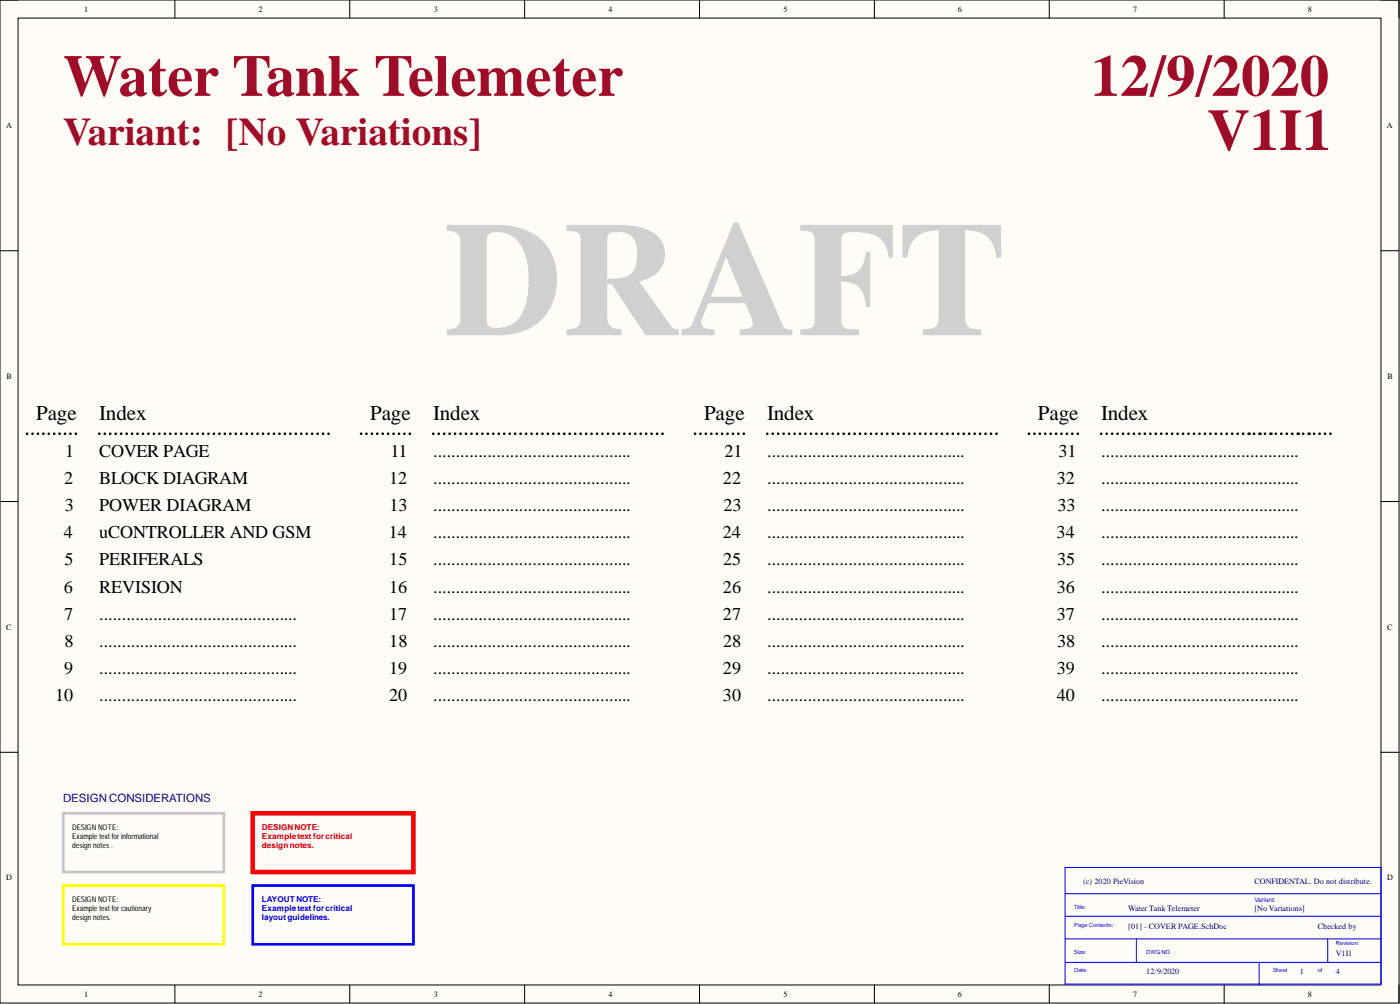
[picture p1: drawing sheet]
<svg xmlns="http://www.w3.org/2000/svg" width="393mm" height="282mm" viewBox="0 0 393 282" stroke-linecap="round" stroke-linejoin="round" font-family="sans-serif">
<path d="M0 0h393.1v281.6h-393.1z" fill-rule="evenodd" fill="#fffcf8"/>
<path d="M0 0h393.1v281.6h-393.1z" fill="none" stroke="#000" stroke-width=".28"/>
<path d="M5.1 5.1h382.9v271.4h-382.9z" fill-rule="evenodd" fill="#fffcf8"/>
<g fill="none" stroke="#000" stroke-width=".28">
<path d="M0 0h5.1M5.1 5.1h382.9v271.4h-382.9zM49.1 0v5.1M98.3 0v5.1M147.4 0v5.1M196.5 0v5.1M245.7 0v5.1M294.8 0v5.1M343.9 0v5.1M388 0h5.1v5.1M0 70.4h5.1M388 70.4h5.1"/>
<path d="M0 140.8h5.1M388 140.8h5.1M0 211.2h5.1M388 211.2h5.1M49.1 276.5v5.1M98.3 276.5v5.1M147.4 276.5v5.1M196.5 276.5v5.1M245.7 276.5v5.1M294.8 276.5v5.1M343.9 276.5v5.1M393.1 276.5v5.1"/>
</g>
<path d="M299.2 243.6h88.8v32.7h-88.8zM299.2 250.9h88.8M299.5 257.3h88.5M299.2 263.6h88.8M299.5 270.2h88.5M319.3 263.6v6.6M353.8 270.2v6.3M373 263.6v6.6" fill="none" stroke="#00f" stroke-width=".28"/>
<g fill="none" stroke="#000" stroke-width=".76">
<path d="M7.6 121.8h.1M9.1 121.8h.1M10.7 121.8h.1M12.2 121.8h.1M13.7 121.8h.1M15.2 121.8h.1M16.7 121.8h.1M18.3 121.8h.1M19.8 121.8h.1M21.3 121.8h.1M27.9 121.8h.1M29.4 121.8h.1"/>
<path d="M31 121.8h.1M32.5 121.8h.1M34 121.8h.1M35.6 121.8h.1M37.1 121.8h.1M38.6 121.8h.1M40.2 121.8h.1M41.7 121.8h.1M43.2 121.8h.1M44.8 121.8h.1M46.3 121.8h.1M47.8 121.8h.1"/>
<path d="M49.4 121.8h.1M50.9 121.8h.1M52.4 121.8h.1M54 121.8h.1M55.5 121.8h.1M57 121.8h.1M58.6 121.8h.1M60.1 121.8h.1M61.6 121.8h.1M63.2 121.8h.1M64.7 121.8h.1M66.2 121.8h.1"/>
<path d="M67.8 121.8h.1M69.3 121.8h.1M70.8 121.8h.1M72.4 121.8h.1M73.9 121.8h.1M75.4 121.8h.1M77 121.8h.1M78.5 121.8h.1M80 121.8h.1M81.6 121.8h.1M83.1 121.8h.1M84.6 121.8h.1"/>
<path d="M86.2 121.8h.1M87.7 121.8h.1M89.2 121.8h.1M90.8 121.8h.1M92.3 121.8h.1M101.4 121.8h.1M103 121.8h.1M104.5 121.8h.1M106 121.8h.1M107.5 121.8h.1M109 121.8h.1M110.6 121.8h.1"/>
<path d="M112.1 121.8h.1M113.6 121.8h.1M115.1 121.8h.1M121.7 121.8h.1M123.3 121.8h.1M124.8 121.8h.1M126.3 121.8h.1M127.9 121.8h.1M129.4 121.8h.1M130.9 121.8h.1M132.5 121.8h.1M134 121.8h.1"/>
<path d="M135.5 121.8h.1M137.1 121.8h.1M138.6 121.8h.1M140.1 121.8h.1M141.7 121.8h.1M143.2 121.8h.1M144.7 121.8h.1M146.3 121.8h.1M147.8 121.8h.1M149.3 121.8h.1M150.9 121.8h.1M152.4 121.8h.1"/>
<path d="M153.9 121.8h.1M155.5 121.8h.1M157 121.8h.1M158.5 121.8h.1M160.1 121.8h.1M161.6 121.8h.1M163.1 121.8h.1M164.7 121.8h.1M166.2 121.8h.1M167.7 121.8h.1M169.3 121.8h.1M170.8 121.8h.1"/>
<path d="M172.3 121.8h.1M173.9 121.8h.1M175.4 121.8h.1M176.9 121.8h.1M178.5 121.8h.1M180 121.8h.1M181.5 121.8h.1M183.1 121.8h.1M184.6 121.8h.1M186.1 121.8h.1M195.3 121.8h.1M196.8 121.8h.1"/>
<path d="M198.3 121.8h.1M199.8 121.8h.1M201.4 121.8h.1M202.9 121.8h.1M204.4 121.8h.1M205.9 121.8h.1M207.4 121.8h.1M209 121.8h.1M215.6 121.8h.1M217.1 121.8h.1M218.6 121.8h.1M220.2 121.8h.1"/>
<path d="M221.7 121.8h.1M223.2 121.8h.1M224.8 121.8h.1M226.3 121.8h.1M227.8 121.8h.1M229.4 121.8h.1M230.9 121.8h.1M232.4 121.8h.1M234 121.8h.1M235.5 121.8h.1M237 121.8h.1M238.6 121.8h.1"/>
<path d="M240.1 121.8h.1M241.6 121.8h.1M243.2 121.8h.1M244.7 121.8h.1M246.2 121.8h.1M247.8 121.8h.1M249.3 121.8h.1M250.8 121.8h.1M252.4 121.8h.1M253.9 121.8h.1M255.4 121.8h.1M257 121.8h.1"/>
<path d="M258.5 121.8h.1M260 121.8h.1M261.6 121.8h.1M263.1 121.8h.1M264.6 121.8h.1M266.2 121.8h.1M267.7 121.8h.1M269.2 121.8h.1M270.8 121.8h.1M272.3 121.8h.1M273.8 121.8h.1M275.4 121.8h.1"/>
<path d="M276.9 121.8h.1M278.4 121.8h.1M280 121.8h.1M289.1 121.8h.1M290.6 121.8h.1M292.1 121.8h.1M293.7 121.8h.1M295.2 121.8h.1M296.7 121.8h.1M298.2 121.8h.1M299.8 121.8h.1M301.3 121.8h.1"/>
<path d="M302.8 121.8h.1M309.4 121.8h.1M310.9 121.8h.1M312.5 121.8h.1M314 121.8h.1M315.5 121.8h.1M317.1 121.8h.1M318.6 121.8h.1M320.1 121.8h.1M321.7 121.8h.1M323.2 121.8h.1M324.7 121.8h.1"/>
<path d="M326.3 121.8h.1M327.8 121.8h.1M329.3 121.8h.1M330.9 121.8h.1M332.4 121.8h.1M333.9 121.8h.1M335.5 121.8h.1M337 121.8h.1M338.5 121.8h.1M340.1 121.8h.1M341.6 121.8h.1M343.1 121.8h.1"/>
<path d="M344.7 121.8h.1M346.2 121.8h.1M347.7 121.8h.1M349.3 121.8h.1M352.3 121.8h.1M355.4 121.8h.1M358.5 121.8h.1M360 121.8h.1M361.5 121.8h.1M363.1 121.8h.1M366.1 121.8h.1M369.2 121.8h.1"/>
<path d="M370.7 121.8h.1M372.3 121.8h.1M373.8 121.8h.1"/>
</g>
<g fill="#000">
<circle cx="350.8" cy="121.8" r=".38"/>
<circle cx="353.9" cy="121.8" r=".38"/>
<circle cx="356.9" cy="121.8" r=".38"/>
<circle cx="364.6" cy="121.8" r=".38"/>
<circle cx="367.7" cy="121.8" r=".38"/>
</g>
<path d="M17.8 228.3h45.1v16.5h-45.1z" fill="none" stroke="#c6c3c6" stroke-width=".76"/>
<path d="M17.8 248.6h45.1v16.5h-45.1z" fill="none" stroke="#ff0" stroke-width=".76"/>
<path d="M71 228.3h45.1v16.5h-45.1z" fill="none" stroke="#f00" stroke-width="1.3"/>
<path d="M71 248.6h45.1v16.5h-45.1z" fill="none" stroke="#00f" stroke-width=".76"/>
<text font-size="45.8" fill="#d0d0d0" x="124.9" y="94.1">DRAFT</text>
<g font-size="16.5" fill="#9e0e29">
<text x="17.8" y="26.9">Water Tank Telemeter</text>
<text x="306.5" y="26.9">12/9/2020</text>
<text x="339.2" y="42.1">V1I1</text>
</g>
<text font-size="11" fill="#9e0e29" x="17.8" y="40.8">Variant: [No Variations]</text>
<g font-size="5.9">
<text x="10.1" y="118">Page</text>
<text x="27.9" y="118">Index</text>
<text x="104" y="118">Page</text>
<text x="121.7" y="118">Index</text>
<text x="197.8" y="118">Page</text>
<text x="215.6" y="118">Index</text>
<text x="291.6" y="118">Page</text>
<text x="309.4" y="118">Index</text>
</g>
<g font-size="5.1">
<text x="18.3" y="128.3">1</text>
<text x="27.9" y="128.3">COVER PAGE</text>
<text x="109.7" y="128.3">11</text>
<text x="121.7" y="128.3">............................................</text>
<text x="203.6" y="128.3">21</text>
<text x="215.6" y="128.3">............................................</text>
<text x="297.4" y="128.3">31</text>
<text x="309.4" y="128.3">............................................</text>
<text x="18" y="135.9">2</text>
<text x="27.9" y="135.9">BLOCK DIAGRAM</text>
<text x="109.3" y="135.9">12</text>
<text x="121.7" y="135.9">............................................</text>
<text x="203.1" y="135.9">22</text>
<text x="215.6" y="135.9">............................................</text>
<text x="297" y="135.9">32</text>
<text x="309.4" y="135.9">............................................</text>
<text x="18.2" y="143.5">3</text>
<text x="27.9" y="143.5">POWER DIAGRAM</text>
<text x="109.5" y="143.5">13</text>
<text x="121.7" y="143.5">............................................</text>
<text x="203.3" y="143.5">23</text>
<text x="215.6" y="143.5">............................................</text>
<text x="297.1" y="143.5">33</text>
<text x="309.4" y="143.5">............................................</text>
<text x="17.9" y="151.1">4</text>
<text x="27.9" y="151.1">uCONTROLLER AND GSM</text>
<text x="109.2" y="151.1">14</text>
<text x="121.7" y="151.1">............................................</text>
<text x="203" y="151.1">24</text>
<text x="215.6" y="151.1">............................................</text>
<text x="296.9" y="151.1">34</text>
<text x="309.4" y="151.1">............................................</text>
<text x="18.1" y="158.7">5</text>
<text x="27.9" y="158.7">PERIFERALS</text>
<text x="109.4" y="158.7">15</text>
<text x="121.7" y="158.7">............................................</text>
<text x="203.2" y="158.7">25</text>
<text x="215.6" y="158.7">............................................</text>
<text x="297" y="158.7">35</text>
<text x="309.4" y="158.7">............................................</text>
<text x="17.9" y="166.3">6</text>
<text x="27.9" y="166.3">REVISION</text>
<text x="109.3" y="166.3">16</text>
<text x="121.7" y="166.3">............................................</text>
<text x="203.1" y="166.3">26</text>
<text x="215.6" y="166.3">............................................</text>
<text x="297" y="166.3">36</text>
<text x="309.4" y="166.3">............................................</text>
<text x="18" y="174">7</text>
<text x="27.9" y="174">............................................</text>
<text x="109.3" y="174">17</text>
<text x="121.7" y="174">............................................</text>
<text x="203.1" y="174">27</text>
<text x="215.6" y="174">............................................</text>
<text x="297" y="174">37</text>
<text x="309.4" y="174">............................................</text>
<text x="18.1" y="181.6">8</text>
<text x="27.9" y="181.6">............................................</text>
<text x="109.4" y="181.6">18</text>
<text x="121.7" y="181.6">............................................</text>
<text x="203.2" y="181.6">28</text>
<text x="215.6" y="181.6">............................................</text>
<text x="297" y="181.6">38</text>
<text x="309.4" y="181.6">............................................</text>
<text x="18" y="189.2">9</text>
<text x="27.9" y="189.2">............................................</text>
<text x="109.3" y="189.2">19</text>
<text x="121.7" y="189.2">............................................</text>
<text x="203.1" y="189.2">29</text>
<text x="215.6" y="189.2">............................................</text>
<text x="297" y="189.2">39</text>
<text x="309.4" y="189.2">............................................</text>
<text x="15.5" y="196.8">10</text>
<text x="27.9" y="196.8">............................................</text>
<text x="109.3" y="196.8">20</text>
<text x="121.7" y="196.8">............................................</text>
<text x="203.1" y="196.8">30</text>
<text x="215.6" y="196.8">............................................</text>
<text x="297" y="196.8">40</text>
<text x="309.4" y="196.8">............................................</text>
</g>
<text font-size="3.2" fill="#000080" x="17.8" y="225.1">DESIGN CONSIDERATIONS</text>
<g font-size="2.3">
<text x="23.7" y="3.3">1</text>
<text x="72.6" y="3.3">2</text>
<text x="121.9" y="3.3">3</text>
<text x="170.9" y="3.3">4</text>
<text x="220.1" y="3.3">5</text>
<text x="269.2" y="3.3">6</text>
<text x="318.3" y="3.3">7</text>
<text x="367.5" y="3.3">8</text>
<text x="1.7" y="35.9">A</text>
<text x="389.7" y="35.9">A</text>
<text x="1.9" y="106.4">B</text>
<text x="389.9" y="106.4">B</text>
<text x="1.8" y="176.7">C</text>
<text x="389.8" y="176.7">C</text>
<text x="1.8" y="247.2">D</text>
<text x="389.8" y="247.2">D</text>
<text x="23.7" y="279.8">1</text>
<text x="72.6" y="279.8">2</text>
<text x="121.9" y="279.8">3</text>
<text x="170.9" y="279.8">4</text>
<text x="220.1" y="279.8">5</text>
<text x="269.2" y="279.8">6</text>
<text x="318.3" y="279.8">7</text>
<text x="367.5" y="279.8">8</text>
</g>
<g font-size="2.3" fill="#f00">
<text x="73.5" y="232.9">DESIGNNOTE:</text>
<text x="73.5" y="235.4">Exampletext forcritical</text>
<text x="73.5" y="238">designnotes.</text>
</g>
<g font-size="2.3" fill="#000080">
<text x="304.3" y="248.1">(c) 2020 PieVision</text>
<text x="352.5" y="248.1">CONFIDENTAL. Do not distribute.</text>
<text x="317" y="255.7">Water Tank Telemeter</text>
<text x="352.5" y="255.7">[No Variations]</text>
<text x="317" y="260.8">[01] - COVER PAGE.SchDoc</text>
<text x="370.3" y="260.8">Checked by</text>
<text x="375.3" y="268.4">V1I1</text>
<text x="322.1" y="273.5">12/9/2020</text>
<text x="365.2" y="273.5">1</text>
<text x="375.3" y="273.5">4</text>
</g>
<g font-size="2.3" fill="#00f">
<text x="73.5" y="253.2">LAYOUT NOTE:</text>
<text x="73.5" y="255.7">Exampletext forcritical</text>
<text x="73.5" y="258.3">layoutguidelines.</text>
</g>
<g font-size="2.2">
<text x="20.3" y="232.9">DESIGNNOTE:</text>
<text x="20.3" y="235.4">Example text for informational</text>
<text x="20.3" y="238">design notes.</text>
<text x="20.3" y="253.2">DESIGNNOTE:</text>
<text x="20.3" y="255.7">Example text for cautionary</text>
<text x="20.3" y="258.3">design notes.</text>
</g>
<text font-size="1.8" fill="#00f" x="352.5" y="253.3">Variant:</text>
<g font-size="1.6" fill="#00f">
<text x="301.8" y="255.1">Title:</text>
<text x="301.8" y="260.2">Page Contents:</text>
<text x="301.8" y="267.8">Size:</text>
<text x="322.1" y="267.8">DWGNO</text>
<text x="375.3" y="265.3">Revision:</text>
<text x="301.8" y="272.9">Date:</text>
<text x="357.6" y="272.9">Sheet</text>
<text x="370.3" y="272.9">of</text>
</g>
</svg>
